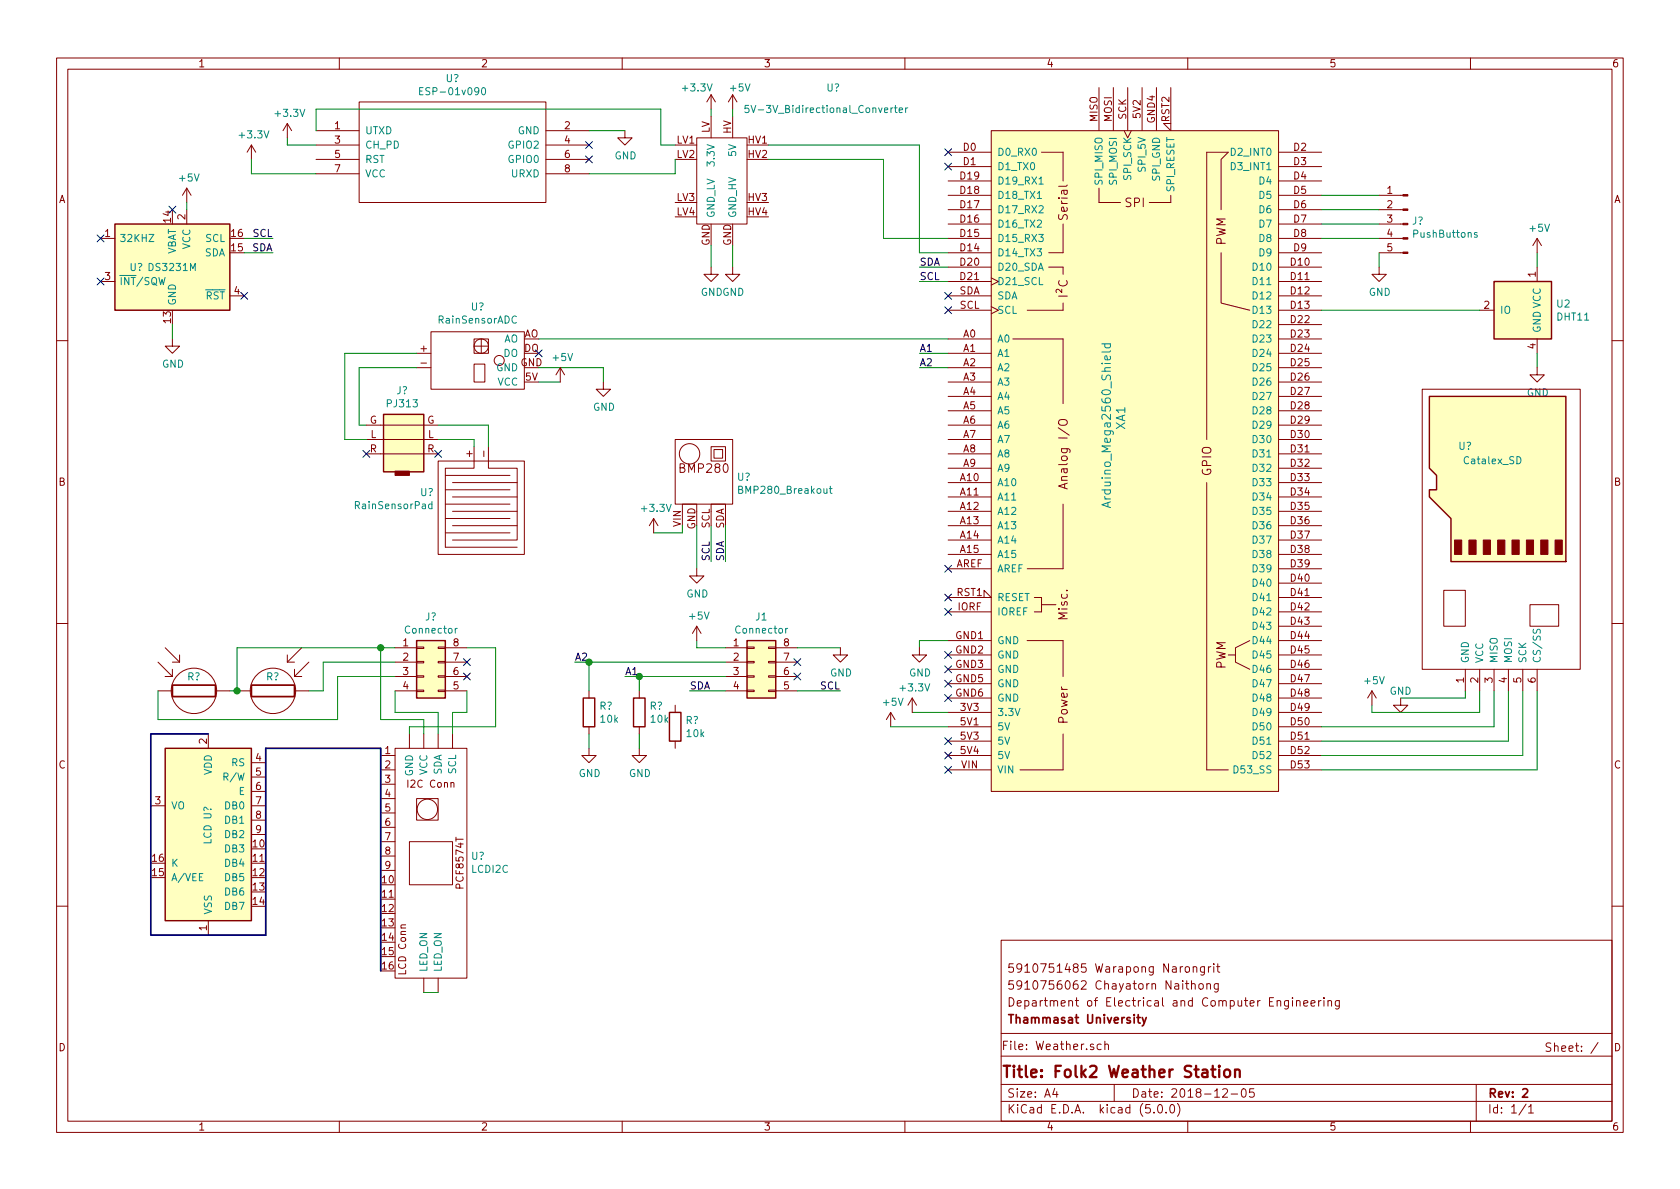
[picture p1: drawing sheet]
EESchema Schematic File Version 4
LIBS:Weather-cache
EELAYER 26 0
EELAYER END
$Descr A4 11693 8268
encoding utf-8
Sheet 1 1
Title "Folk2 Weather Station"
Date "2018-12-05"
Rev "2"
Comp "Thammasat University"
Comment1 "Department of Electrical and Computer Engineering"
Comment2 "5910756062 Chayatorn Naithong"
Comment3 "5910751485 Warapong Narongrit"
Comment4 ""
$EndDescr
$Comp
L Sensor:DHT11 U2
U 1 1
P 10600 2150
F 0 "U2" H 10370 2196 50  0000 R CNN
F 1 "DHT11" H 10370 2105 50  0000 R CNN
F 2 "" H 10750 2400 50  0001 C CNN
F 3 "http://akizukidenshi.com/download/ds/aosong/DHT11.pdf" H 10750 2400 50  0001 C CNN
	1    10600 2150
	-1   0    0    -1  
$EndComp
$Comp
L Arduino:Arduino_Mega2560_Shield XA1
U 1 1
P 7900 3200
F 0 "XA1" V 7800 3500 60  0000 C CNN
F 1 "Arduino_Mega2560_Shield" V 7700 3450 60  0000 C CNN
F 2 "Connector:Arduino_Mega2560_Shield" H 8600 5950 60  0001 C CNN
F 3 "https://store.arduino.cc/arduino-mega-2560-rev3" H 8600 5950 60  0001 C CNN
	1    7900 3200
	1    0    0    -1  
$EndComp
$Comp
L Connector_Generic:Conn_02x04_Counter_Clockwise J1
U 1 1
P 5250 4600
F 0 "J1" H 5300 4917 50  0000 C CNN
F 1 "Connector" H 5300 4826 50  0000 C CNN
F 2 "Connector_IDC:IDC-Header_2x04_P2.54mm_Vertical" H 5250 4600 50  0001 C CNN
F 3 "~" H 5250 4600 50  0001 C CNN
	1    5250 4600
	1    0    0    -1  
$EndComp
$Comp
L Connector:AudioJack3_Ground J?
U 1 1
P 2850 3050
F 0 "J?" H 2800 3392 50  0000 C CNN
F 1 "PJ313" H 2800 3301 50  0000 C CNN
F 2 "" H 2850 3050 50  0001 C CNN
F 3 "~" H 2850 3050 50  0001 C CNN
	1    2850 3050
	1    0    0    -1  
$EndComp
$Comp
L Sensors:BMP280_Breakout U?
U 1 1
P 4900 3000
F 0 "U?" H 5128 2690 50  0000 L CNN
F 1 "BMP280_Breakout" H 5128 2599 50  0000 L CNN
F 2 "" H 4900 3000 50  0001 C CNN
F 3 "" H 4900 3000 50  0001 C CNN
	1    4900 3000
	1    0    0    -1  
$EndComp
Wire Wire Line
	5050 3650 5050 3900
Wire Wire Line
	4950 3650 4950 3900
Text Label 5050 3900 1    50   ~ 0
SDA
Text Label 4950 3900 1    50   ~ 0
SCL
Wire Wire Line
	6600 1850 6400 1850
Wire Wire Line
	6600 1950 6400 1950
Text Label 6400 1850 0    50   ~ 0
SDA
Text Label 6400 1950 0    50   ~ 0
SCL
Wire Wire Line
	6600 4950 6350 4950
$Comp
L power:+5V #PWR?
U 1 1
P 6200 5050
F 0 "#PWR?" H 6200 4900 50  0001 C CNN
F 1 "+5V" H 6215 5223 50  0000 C CNN
F 2 "" H 6200 5050 50  0001 C CNN
F 3 "" H 6200 5050 50  0001 C CNN
	1    6200 5050
	1    0    0    -1  
$EndComp
Wire Wire Line
	6200 5050 6600 5050
$Comp
L power:+3.3V #PWR?
U 1 1
P 6350 4950
F 0 "#PWR?" H 6350 4800 50  0001 C CNN
F 1 "+3.3V" H 6365 5123 50  0000 C CNN
F 2 "" H 6350 4950 50  0001 C CNN
F 3 "" H 6350 4950 50  0001 C CNN
	1    6350 4950
	1    0    0    -1  
$EndComp
Wire Wire Line
	6600 4450 6400 4450
Wire Wire Line
	6400 4450 6400 4500
$Comp
L power:GND #PWR?
U 1 1
P 6400 4500
F 0 "#PWR?" H 6400 4250 50  0001 C CNN
F 1 "GND" H 6405 4327 50  0000 C CNN
F 2 "" H 6400 4500 50  0001 C CNN
F 3 "" H 6400 4500 50  0001 C CNN
	1    6400 4500
	1    0    0    -1  
$EndComp
Wire Wire Line
	4850 3650 4850 3950
$Comp
L power:GND #PWR?
U 1 1
P 4850 3950
F 0 "#PWR?" H 4850 3700 50  0001 C CNN
F 1 "GND" H 4855 3777 50  0000 C CNN
F 2 "" H 4850 3950 50  0001 C CNN
F 3 "" H 4850 3950 50  0001 C CNN
	1    4850 3950
	1    0    0    -1  
$EndComp
Wire Wire Line
	4750 3650 4750 3700
Wire Wire Line
	4750 3700 4550 3700
$Comp
L power:+3.3V #PWR?
U 1 1
P 4550 3700
F 0 "#PWR?" H 4550 3550 50  0001 C CNN
F 1 "+3.3V" H 4565 3873 50  0000 C CNN
F 2 "" H 4550 3700 50  0001 C CNN
F 3 "" H 4550 3700 50  0001 C CNN
	1    4550 3700
	1    0    0    -1  
$EndComp
Wire Wire Line
	10700 1850 10700 1750
$Comp
L power:+5V #PWR?
U 1 1
P 10700 1750
F 0 "#PWR?" H 10700 1600 50  0001 C CNN
F 1 "+5V" H 10715 1923 50  0000 C CNN
F 2 "" H 10700 1750 50  0001 C CNN
F 3 "" H 10700 1750 50  0001 C CNN
	1    10700 1750
	1    0    0    -1  
$EndComp
Wire Wire Line
	10700 2450 10700 2550
$Comp
L power:GND #PWR?
U 1 1
P 10700 2550
F 0 "#PWR?" H 10700 2300 50  0001 C CNN
F 1 "GND" H 10705 2377 50  0000 C CNN
F 2 "" H 10700 2550 50  0001 C CNN
F 3 "" H 10700 2550 50  0001 C CNN
	1    10700 2550
	1    0    0    -1  
$EndComp
$Comp
L Sensors:RainSensorADC U?
U 1 1
P 3750 2500
F 0 "U?" V 3375 2075 50  0000 C CNN
F 1 "RainSensorADC" V 3466 2075 50  0000 C CNN
F 2 "" H 3750 2500 50  0001 C CNN
F 3 "" H 3750 2500 50  0001 C CNN
	1    3750 2500
	0    1    1    0   
$EndComp
Wire Wire Line
	3750 2550 4200 2550
Wire Wire Line
	4200 2550 4200 2650
$Comp
L power:GND #PWR?
U 1 1
P 4200 2650
F 0 "#PWR?" H 4200 2400 50  0001 C CNN
F 1 "GND" H 4205 2477 50  0000 C CNN
F 2 "" H 4200 2650 50  0001 C CNN
F 3 "" H 4200 2650 50  0001 C CNN
	1    4200 2650
	1    0    0    -1  
$EndComp
Wire Wire Line
	3750 2650 3900 2650
$Comp
L power:+5V #PWR?
U 1 1
P 3900 2650
F 0 "#PWR?" H 3900 2500 50  0001 C CNN
F 1 "+5V" H 3915 2823 50  0000 C CNN
F 2 "" H 3900 2650 50  0001 C CNN
F 3 "" H 3900 2650 50  0001 C CNN
	1    3900 2650
	1    0    0    -1  
$EndComp
NoConn ~ 3750 2450
$Comp
L Sensors:RainSensorPad U?
U 1 1
P 3350 3950
F 0 "U?" H 3023 3422 50  0000 R CNN
F 1 "RainSensorPad" H 3023 3513 50  0000 R CNN
F 2 "" H 3350 3950 50  0001 C CNN
F 3 "" H 3350 3950 50  0001 C CNN
	1    3350 3950
	1    0    0    1   
$EndComp
Wire Wire Line
	2900 2450 2400 2450
Wire Wire Line
	2400 2450 2400 3050
Wire Wire Line
	2400 3050 2550 3050
Wire Wire Line
	2900 2550 2500 2550
Wire Wire Line
	2500 2550 2500 2950
Wire Wire Line
	2500 2950 2550 2950
Wire Wire Line
	3050 3050 3300 3050
Wire Wire Line
	3300 3050 3300 3100
Wire Wire Line
	3050 2950 3400 2950
Wire Wire Line
	3400 2950 3400 3100
NoConn ~ 3050 3150
NoConn ~ 2550 3150
$Comp
L freetronics_schematic:RES_PHOTO_LDR R?
U 1 1
P 1350 4800
F 0 "R?" V 1250 4750 50  0000 L CNN
F 1 "RES_PHOTO_LDR" V 1500 4750 24  0001 L CNN
F 2 "" H 1350 4800 60  0000 C CNN
F 3 "" H 1350 4800 60  0000 C CNN
	1    1350 4800
	0    -1   1    0   
$EndComp
$Comp
L Connector_Generic:Conn_02x04_Counter_Clockwise J?
U 1 1
P 2950 4600
F 0 "J?" H 3000 4917 50  0000 C CNN
F 1 "Connector" H 3000 4826 50  0000 C CNN
F 2 "Connector_IDC:IDC-Header_2x04_P2.54mm_Vertical" H 2950 4600 50  0001 C CNN
F 3 "~" H 2950 4600 50  0001 C CNN
	1    2950 4600
	1    0    0    -1  
$EndComp
$Comp
L freetronics_schematic:RES_PHOTO_LDR R?
U 1 1
P 1900 4800
F 0 "R?" V 1800 4750 50  0000 L CNN
F 1 "RES_PHOTO_LDR" H 2086 4754 24  0001 L CNN
F 2 "" H 1900 4800 60  0000 C CNN
F 3 "" H 1900 4800 60  0000 C CNN
	1    1900 4800
	0    1    1    0   
$EndComp
Wire Wire Line
	2750 4500 2650 4500
Wire Wire Line
	1650 4500 1650 4800
Wire Wire Line
	1650 4800 1600 4800
Connection ~ 1650 4800
Wire Wire Line
	2750 4600 2250 4600
Wire Wire Line
	2250 4600 2250 4800
Wire Wire Line
	2250 4800 2150 4800
Wire Wire Line
	2750 4700 2350 4700
Wire Wire Line
	2350 4700 2350 5000
Wire Wire Line
	2350 5000 1100 5000
Wire Wire Line
	1100 5000 1100 4800
$Comp
L Sensors:LCDI2C U?
U 1 1
P 2700 6000
F 0 "U?" V 2746 5423 50  0000 R CNN
F 1 "LCDI2C" V 2655 5423 50  0000 R CNN
F 2 "" H 2700 6000 50  0001 C CNN
F 3 "" H 2700 6000 50  0001 C CNN
	1    2700 6000
	0    -1   -1   0   
$EndComp
Wire Wire Line
	2750 4800 2750 4950
Wire Wire Line
	2750 4950 3050 4950
Wire Wire Line
	3050 4950 3050 5100
Wire Wire Line
	3250 4800 3250 4950
Wire Wire Line
	3250 4950 3150 4950
Wire Wire Line
	3150 4950 3150 5100
Wire Wire Line
	2650 4500 2650 5000
Wire Wire Line
	2650 5000 2950 5000
Wire Wire Line
	2950 5000 2950 5100
Connection ~ 2650 4500
Wire Wire Line
	2650 4500 1650 4500
Wire Wire Line
	3250 4500 3450 4500
Wire Wire Line
	3450 4500 3450 5050
Wire Wire Line
	3450 5050 2850 5050
Wire Wire Line
	2850 5050 2850 5100
$Comp
L Display_Character:RC1602A U?
U 1 1
P 1450 5800
F 0 "U?" V 1450 5950 50  0000 C CNN
F 1 "LCD" V 1450 5800 50  0000 C CNN
F 2 "Display:RC1602A" H 1550 5000 50  0001 C CNN
F 3 "http://www.raystar-optronics.com/down.php?ProID=18" H 1550 5700 50  0001 C CNN
	1    1450 5800
	-1   0    0    -1  
$EndComp
Wire Bus Line
	1850 5200 2650 5200
Wire Bus Line
	2650 5200 2650 6750
Wire Bus Line
	1850 6500 1050 6500
Wire Bus Line
	1050 5100 1450 5100
Wire Bus Line
	1850 5200 1850 6500
Wire Bus Line
	1050 5100 1050 6500
NoConn ~ 3250 4600
NoConn ~ 3250 4700
Wire Wire Line
	4800 4800 5050 4800
Wire Wire Line
	5550 4800 5850 4800
Text Label 4800 4800 0    50   ~ 0
SDA
Text Label 5850 4800 2    50   ~ 0
SCL
Wire Wire Line
	5050 4500 4850 4500
Wire Wire Line
	4850 4500 4850 4450
$Comp
L power:+5V #PWR?
U 1 1
P 4850 4450
F 0 "#PWR?" H 4850 4300 50  0001 C CNN
F 1 "+5V" H 4865 4623 50  0000 C CNN
F 2 "" H 4850 4450 50  0001 C CNN
F 3 "" H 4850 4450 50  0001 C CNN
	1    4850 4450
	1    0    0    -1  
$EndComp
Wire Wire Line
	5550 4500 5850 4500
$Comp
L power:GND #PWR?
U 1 1
P 5850 4500
F 0 "#PWR?" H 5850 4250 50  0001 C CNN
F 1 "GND" H 5855 4327 50  0000 C CNN
F 2 "" H 5850 4500 50  0001 C CNN
F 3 "" H 5850 4500 50  0001 C CNN
	1    5850 4500
	1    0    0    -1  
$EndComp
NoConn ~ 5550 4600
NoConn ~ 5550 4700
Wire Wire Line
	6600 2450 6400 2450
Wire Wire Line
	6600 2550 6400 2550
Text Label 6400 2450 0    50   ~ 0
A1
Text Label 6400 2550 0    50   ~ 0
A2
Wire Wire Line
	5050 4700 4450 4700
$Comp
L Device:R R?
U 1 1
P 4450 4950
F 0 "R?" H 4520 4996 50  0000 L CNN
F 1 "10k" H 4520 4905 50  0000 L CNN
F 2 "" V 4380 4950 50  0001 C CNN
F 3 "~" H 4450 4950 50  0001 C CNN
	1    4450 4950
	1    0    0    -1  
$EndComp
$Comp
L Device:R R?
U 1 1
P 4100 4950
F 0 "R?" H 4170 4996 50  0000 L CNN
F 1 "10k" H 4170 4905 50  0000 L CNN
F 2 "" V 4030 4950 50  0001 C CNN
F 3 "~" H 4100 4950 50  0001 C CNN
	1    4100 4950
	1    0    0    -1  
$EndComp
Wire Wire Line
	4450 4700 4450 4800
Connection ~ 4450 4700
Wire Wire Line
	4350 4700 4450 4700
Text Label 4350 4700 0    50   ~ 0
A1
Wire Wire Line
	4100 4600 4100 4800
Wire Wire Line
	4100 4600 5050 4600
Wire Wire Line
	4100 4600 4000 4600
Connection ~ 4100 4600
Text Label 4000 4600 0    50   ~ 0
A2
$Comp
L power:GND #PWR?
U 1 1
P 4100 5200
F 0 "#PWR?" H 4100 4950 50  0001 C CNN
F 1 "GND" H 4105 5027 50  0000 C CNN
F 2 "" H 4100 5200 50  0001 C CNN
F 3 "" H 4100 5200 50  0001 C CNN
	1    4100 5200
	1    0    0    -1  
$EndComp
$Comp
L power:GND #PWR?
U 1 1
P 4450 5200
F 0 "#PWR?" H 4450 4950 50  0001 C CNN
F 1 "GND" H 4455 5027 50  0000 C CNN
F 2 "" H 4450 5200 50  0001 C CNN
F 3 "" H 4450 5200 50  0001 C CNN
	1    4450 5200
	1    0    0    -1  
$EndComp
Wire Wire Line
	4100 5100 4100 5200
Wire Wire Line
	4450 5100 4450 5200
NoConn ~ 6600 4150
NoConn ~ 6600 4250
NoConn ~ 6600 4550
NoConn ~ 6600 4650
NoConn ~ 6600 4750
NoConn ~ 6600 4850
NoConn ~ 6600 5150
NoConn ~ 6600 5250
NoConn ~ 6600 5350
NoConn ~ 6600 3950
NoConn ~ 6600 2050
NoConn ~ 6600 2150
NoConn ~ 6600 1050
NoConn ~ 6600 1150
$Comp
L Device:R R?
U 1 1
P 4700 5050
F 0 "R?" H 4770 5096 50  0000 L CNN
F 1 "10k" H 4770 5005 50  0000 L CNN
F 2 "" V 4630 5050 50  0001 C CNN
F 3 "~" H 4700 5050 50  0001 C CNN
	1    4700 5050
	1    0    0    -1  
$EndComp
Wire Wire Line
	9550 4950 9550 4900
$Comp
L power:+5V #PWR?
U 1 1
P 9550 4900
F 0 "#PWR?" H 9550 4750 50  0001 C CNN
F 1 "+5V" H 9565 5073 50  0000 C CNN
F 2 "" H 9550 4900 50  0001 C CNN
F 3 "" H 9550 4900 50  0001 C CNN
	1    9550 4900
	1    0    0    -1  
$EndComp
$Comp
L power:GND #PWR?
U 1 1
P 9750 4850
F 0 "#PWR?" H 9750 4600 50  0001 C CNN
F 1 "GND" H 9750 4900 50  0000 C CNN
F 2 "" H 9750 4850 50  0001 C CNN
F 3 "" H 9750 4850 50  0001 C CNN
	1    9750 4850
	1    0    0    -1  
$EndComp
$Comp
L Sensors:Catalex_SD U?
U 1 1
P 9800 4000
F 0 "U?" V 10700 3550 50  0000 L CNN
F 1 "Catalex_SD" V 10600 3200 50  0000 L CNN
F 2 "" H 9800 4000 50  0001 C CNN
F 3 "" H 9800 4000 50  0001 C CNN
	1    9800 4000
	0    -1   -1   0   
$EndComp
Wire Wire Line
	2950 6900 3050 6900
$Comp
L Timer_RTC:DS3231M U?
U 1 1
P 1200 1850
F 0 "U?" H 1450 1850 50  0000 C CNN
F 1 "DS3231M" H 1200 1850 50  0000 C CNN
F 2 "Package_SO:SOIC-16W_7.5x10.3mm_P1.27mm" H 1200 1250 50  0001 C CNN
F 3 "http://datasheets.maximintegrated.com/en/ds/DS3231.pdf" H 1470 1900 50  0001 C CNN
	1    1200 1850
	-1   0    0    -1  
$EndComp
Wire Wire Line
	1700 1650 1900 1650
Wire Wire Line
	1700 1750 1900 1750
Text Label 1900 1650 2    50   ~ 0
SCL
Text Label 1900 1750 2    50   ~ 0
SDA
NoConn ~ 1200 1450
$Comp
L power:+5V #PWR?
U 1 1
P 1300 1400
F 0 "#PWR?" H 1300 1250 50  0001 C CNN
F 1 "+5V" H 1315 1573 50  0000 C CNN
F 2 "" H 1300 1400 50  0001 C CNN
F 3 "" H 1300 1400 50  0001 C CNN
	1    1300 1400
	1    0    0    -1  
$EndComp
Wire Wire Line
	1300 1400 1300 1450
NoConn ~ 700  1650
NoConn ~ 700  1950
NoConn ~ 1700 2050
$Comp
L power:GND #PWR?
U 1 1
P 1200 2350
F 0 "#PWR?" H 1200 2100 50  0001 C CNN
F 1 "GND" H 1205 2177 50  0000 C CNN
F 2 "" H 1200 2350 50  0001 C CNN
F 3 "" H 1200 2350 50  0001 C CNN
	1    1200 2350
	1    0    0    -1  
$EndComp
Wire Wire Line
	1200 2350 1200 2250
$Comp
L ESP8266:ESP-01v090 U?
U 1 1
P 3150 1050
F 0 "U?" H 3150 1565 50  0000 C CNN
F 1 "ESP-01v090" H 3150 1474 50  0000 C CNN
F 2 "" H 3150 1050 50  0001 C CNN
F 3 "http://l0l.org.uk/2014/12/esp8266-modules-hardware-guide-gotta-catch-em-all/" H 3150 1050 50  0001 C CNN
	1    3150 1050
	1    0    0    -1  
$EndComp
$Comp
L Sensors:5V-3V_Bidirectional_Converter U?
U 1 1
P 5400 1250
F 0 "U?" V 4750 1650 50  0000 C CNN
F 1 "5V-3V_Bidirectional_Converter" V 4900 1600 50  0000 C CNN
F 2 "" H 5400 1250 50  0001 C CNN
F 3 "" H 5400 1250 50  0001 C CNN
	1    5400 1250
	0    1    1    0   
$EndComp
Wire Wire Line
	10700 5350 10700 4800
Wire Wire Line
	9200 5350 10700 5350
Wire Wire Line
	10600 4800 10600 5250
Wire Wire Line
	9200 5250 10600 5250
Wire Wire Line
	10500 5150 10500 4800
Wire Wire Line
	9200 5150 10500 5150
Wire Wire Line
	10400 4800 10400 5050
Wire Wire Line
	9200 5050 10400 5050
Wire Wire Line
	10300 4800 10300 4950
Wire Wire Line
	9550 4950 10300 4950
Wire Wire Line
	10200 4850 10200 4800
Wire Wire Line
	9750 4850 10200 4850
Wire Wire Line
	9200 2150 10300 2150
$Comp
L power:GND #PWR?
U 1 1
P 4950 1850
F 0 "#PWR?" H 4950 1600 50  0001 C CNN
F 1 "GND" H 4955 1677 50  0000 C CNN
F 2 "" H 4950 1850 50  0001 C CNN
F 3 "" H 4950 1850 50  0001 C CNN
	1    4950 1850
	1    0    0    -1  
$EndComp
$Comp
L power:GND #PWR?
U 1 1
P 5100 1850
F 0 "#PWR?" H 5100 1600 50  0001 C CNN
F 1 "GND" H 5105 1677 50  0000 C CNN
F 2 "" H 5100 1850 50  0001 C CNN
F 3 "" H 5100 1850 50  0001 C CNN
	1    5100 1850
	1    0    0    -1  
$EndComp
$Comp
L power:+5V #PWR?
U 1 1
P 5100 750
F 0 "#PWR?" H 5100 600 50  0001 C CNN
F 1 "+5V" H 5150 900 50  0000 C CNN
F 2 "" H 5100 750 50  0001 C CNN
F 3 "" H 5100 750 50  0001 C CNN
	1    5100 750 
	1    0    0    -1  
$EndComp
Wire Wire Line
	5100 750  5100 800 
Wire Wire Line
	4950 750  4950 800 
Wire Wire Line
	4950 1700 4950 1850
Wire Wire Line
	5100 1850 5100 1700
$Comp
L power:GND #PWR?
U 1 1
P 4350 900
F 0 "#PWR?" H 4350 650 50  0001 C CNN
F 1 "GND" H 4355 727 50  0000 C CNN
F 2 "" H 4350 900 50  0001 C CNN
F 3 "" H 4350 900 50  0001 C CNN
	1    4350 900 
	1    0    0    -1  
$EndComp
Wire Wire Line
	2200 900  2200 750 
Wire Wire Line
	2200 750  4600 750 
Wire Wire Line
	4600 750  4600 1000
Wire Wire Line
	4600 1000 4700 1000
Wire Wire Line
	4100 1200 4700 1200
Wire Wire Line
	4700 1200 4700 1100
$Comp
L power:+3.3V #PWR?
U 1 1
P 1750 1100
F 0 "#PWR?" H 1750 950 50  0001 C CNN
F 1 "+3.3V" H 1765 1273 50  0000 C CNN
F 2 "" H 1750 1100 50  0001 C CNN
F 3 "" H 1750 1100 50  0001 C CNN
	1    1750 1100
	1    0    0    -1  
$EndComp
Wire Wire Line
	1750 1100 1750 1200
Wire Wire Line
	1750 1200 2200 1200
Wire Wire Line
	2200 1000 2000 1000
Wire Wire Line
	2000 1000 2000 950 
$Comp
L power:+3.3V #PWR?
U 1 1
P 2000 950
F 0 "#PWR?" H 2000 800 50  0001 C CNN
F 1 "+3.3V" H 2015 1123 50  0000 C CNN
F 2 "" H 2000 950 50  0001 C CNN
F 3 "" H 2000 950 50  0001 C CNN
	1    2000 950 
	1    0    0    -1  
$EndComp
Wire Wire Line
	4100 900  4350 900 
NoConn ~ 4100 1000
NoConn ~ 4100 1100
$Comp
L power:+3.3V #PWR?
U 1 1
P 4950 750
F 0 "#PWR?" H 4950 600 50  0001 C CNN
F 1 "+3.3V" H 4850 900 50  0000 C CNN
F 2 "" H 4950 750 50  0001 C CNN
F 3 "" H 4950 750 50  0001 C CNN
	1    4950 750 
	1    0    0    -1  
$EndComp
Wire Wire Line
	5350 1000 6400 1000
Wire Wire Line
	6400 1000 6400 1750
Wire Wire Line
	6400 1750 6600 1750
Wire Wire Line
	6600 1650 6150 1650
Wire Wire Line
	6150 1650 6150 1100
Wire Wire Line
	6150 1100 5350 1100
Wire Wire Line
	3750 2350 6600 2350
$Comp
L Connector:Conn_01x05_Male J?
U 1 1
P 9800 1550
F 0 "J?" H 9773 1573 50  0000 R CNN
F 1 "PushButtons" H 9773 1482 50  0000 R CNN
F 2 "" H 9800 1550 50  0001 C CNN
F 3 "~" H 9800 1550 50  0001 C CNN
	1    9800 1550
	-1   0    0    -1  
$EndComp
Wire Wire Line
	9600 1350 9200 1350
Wire Wire Line
	9600 1450 9200 1450
Wire Wire Line
	9600 1550 9200 1550
Wire Wire Line
	9600 1650 9200 1650
Wire Wire Line
	9600 1750 9600 1850
$Comp
L power:GND #PWR?
U 1 1
P 9600 1850
F 0 "#PWR?" H 9600 1600 50  0001 C CNN
F 1 "GND" H 9605 1677 50  0000 C CNN
F 2 "" H 9600 1850 50  0001 C CNN
F 3 "" H 9600 1850 50  0001 C CNN
	1    9600 1850
	1    0    0    -1  
$EndComp
$EndSCHEMATC
